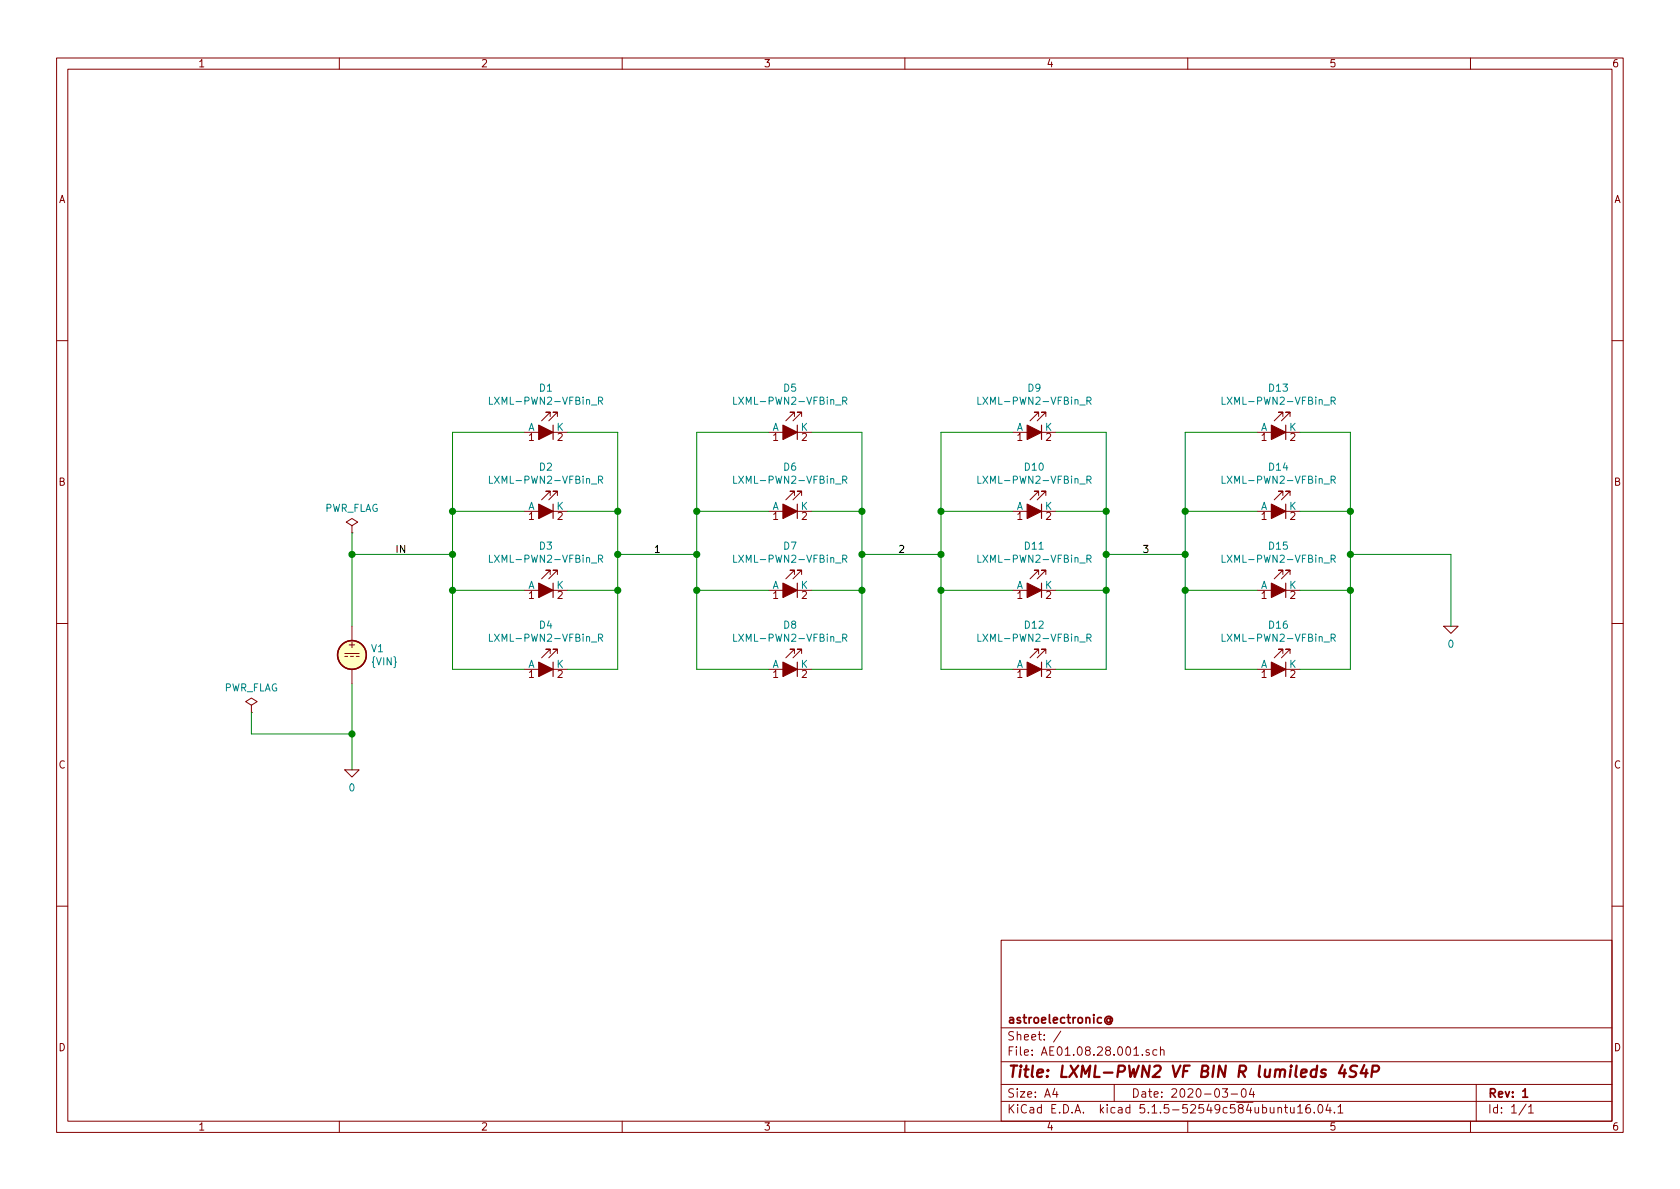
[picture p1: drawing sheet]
EESchema Schematic File Version 4
EELAYER 30 0
EELAYER END
$Descr A4 11693 8268
encoding utf-8
Sheet 1 1
Title "LXML-PWN2 VF BIN R lumileds 4S4P"
Date "2020-03-04"
Rev "1"
Comp "astroelectronic@"
Comment1 ""
Comment2 ""
Comment3 ""
Comment4 ""
$EndDescr
Wire Wire Line
	3150 4650 3150 4100
Wire Wire Line
	3150 4100 3650 4100
Wire Wire Line
	3950 4100 4300 4100
$Comp
L AE01.17.28.000:LXML-PWN2-VFBin_R D3
U 1 1
P 3800 4100
F 0 "D3" V 4105 4100 50  0000 C CNN
F 1 "LXML-PWN2-VFBin_R" V 4014 4100 50  0000 C CNN
F 2 "" H 4000 3950 50  0001 L BNN
F 3 "DS" H 4000 3850 50  0001 L BNN
F 4 "D" H 3800 4100 50  0001 C CNN "Spice_Primitive"
F 5 "LXML-PWN2-VFBin_R" H 3800 4100 50  0001 C CNN "Spice_Model"
F 6 "Y" H 3800 4100 50  0001 C CNN "Spice_Netlist_Enabled"
F 7 "models/LUXEON_Rebel_ES_H_and_5630_diode_models.txt" H 3800 4100 50  0001 C CNN "Spice_Lib_File"
	1    3800 4100
	0    -1   -1   0   
$EndComp
$Comp
L power:PWR_FLAG #FLG01
U 1 1
P 2450 3700
F 0 "#FLG01" H 2450 3775 50  0001 C CNN
F 1 "PWR_FLAG" H 2450 3873 50  0000 C CNN
F 2 "" H 2450 3700 50  0001 C CNN
F 3 "~" H 2450 3700 50  0001 C CNN
	1    2450 3700
	1    0    0    -1  
$EndComp
Wire Wire Line
	2450 3850 2450 3700
$Comp
L power:PWR_FLAG #FLG02
U 1 1
P 1750 4950
F 0 "#FLG02" H 1750 5025 50  0001 C CNN
F 1 "PWR_FLAG" H 1750 5123 50  0000 C CNN
F 2 "" H 1750 4950 50  0001 C CNN
F 3 "~" H 1750 4950 50  0001 C CNN
	1    1750 4950
	1    0    0    -1  
$EndComp
Wire Wire Line
	1750 5100 1750 4950
Wire Wire Line
	2450 5100 1750 5100
$Comp
L pspice:0 #GND01
U 1 1
P 2450 5350
F 0 "#GND01" H 2450 5250 50  0001 C CNN
F 1 "0" H 2450 5227 50  0000 C CNN
F 2 "" H 2450 5350 50  0001 C CNN
F 3 "~" H 2450 5350 50  0001 C CNN
	1    2450 5350
	1    0    0    -1  
$EndComp
$Comp
L Simulation_SPICE:VDC V1
U 1 1
P 2450 4550
F 0 "V1" H 2580 4596 50  0000 L CNN
F 1 "{VIN}" H 2580 4505 50  0000 L CNN
F 2 "" H 2450 4550 50  0001 C CNN
F 3 "~" H 2450 4550 50  0001 C CNN
F 4 "Y" H 2450 4550 50  0001 L CNN "Spice_Netlist_Enabled"
F 5 "V" H 2450 4550 50  0001 L CNN "Spice_Primitive"
	1    2450 4550
	1    0    0    -1  
$EndComp
Wire Wire Line
	3150 4650 3650 4650
Wire Wire Line
	3950 4650 4300 4650
$Comp
L AE01.17.28.000:LXML-PWN2-VFBin_R D4
U 1 1
P 3800 4650
F 0 "D4" V 4105 4650 50  0000 C CNN
F 1 "LXML-PWN2-VFBin_R" V 4014 4650 50  0000 C CNN
F 2 "" H 4000 4500 50  0001 L BNN
F 3 "DS" H 4000 4400 50  0001 L BNN
F 4 "D" H 3800 4650 50  0001 C CNN "Spice_Primitive"
F 5 "LXML-PWN2-VFBin_R" H 3800 4650 50  0001 C CNN "Spice_Model"
F 6 "Y" H 3800 4650 50  0001 C CNN "Spice_Netlist_Enabled"
F 7 "models/LUXEON_Rebel_ES_H_and_5630_diode_models.txt" H 3800 4650 50  0001 C CNN "Spice_Lib_File"
	1    3800 4650
	0    -1   -1   0   
$EndComp
$Comp
L pspice:0 #GND02
U 1 1
P 10100 4350
F 0 "#GND02" H 10100 4250 50  0001 C CNN
F 1 "0" H 10100 4227 50  0000 C CNN
F 2 "" H 10100 4350 50  0001 C CNN
F 3 "~" H 10100 4350 50  0001 C CNN
	1    10100 4350
	1    0    0    -1  
$EndComp
Wire Wire Line
	10100 3850 10100 4350
Wire Wire Line
	9400 3850 10100 3850
Wire Wire Line
	4300 4650 4300 4100
Connection ~ 4300 4100
Wire Wire Line
	3150 3000 3650 3000
Wire Wire Line
	3950 3000 4300 3000
$Comp
L AE01.17.28.000:LXML-PWN2-VFBin_R D1
U 1 1
P 3800 3000
F 0 "D1" V 4105 3000 50  0000 C CNN
F 1 "LXML-PWN2-VFBin_R" V 4014 3000 50  0000 C CNN
F 2 "" H 4000 2850 50  0001 L BNN
F 3 "DS" H 4000 2750 50  0001 L BNN
F 4 "D" H 3800 3000 50  0001 C CNN "Spice_Primitive"
F 5 "LXML-PWN2-VFBin_R" H 3800 3000 50  0001 C CNN "Spice_Model"
F 6 "Y" H 3800 3000 50  0001 C CNN "Spice_Netlist_Enabled"
F 7 "models/LUXEON_Rebel_ES_H_and_5630_diode_models.txt" H 3800 3000 50  0001 C CNN "Spice_Lib_File"
	1    3800 3000
	0    -1   -1   0   
$EndComp
Wire Wire Line
	3150 3550 3650 3550
Wire Wire Line
	3950 3550 4300 3550
$Comp
L AE01.17.28.000:LXML-PWN2-VFBin_R D2
U 1 1
P 3800 3550
F 0 "D2" V 4105 3550 50  0000 C CNN
F 1 "LXML-PWN2-VFBin_R" V 4014 3550 50  0000 C CNN
F 2 "" H 4000 3400 50  0001 L BNN
F 3 "DS" H 4000 3300 50  0001 L BNN
F 4 "D" H 3800 3550 50  0001 C CNN "Spice_Primitive"
F 5 "LXML-PWN2-VFBin_R" H 3800 3550 50  0001 C CNN "Spice_Model"
F 6 "Y" H 3800 3550 50  0001 C CNN "Spice_Netlist_Enabled"
F 7 "models/LUXEON_Rebel_ES_H_and_5630_diode_models.txt" H 3800 3550 50  0001 C CNN "Spice_Lib_File"
	1    3800 3550
	0    -1   -1   0   
$EndComp
Wire Wire Line
	3150 4100 3150 3850
Connection ~ 3150 4100
Connection ~ 3150 3550
Wire Wire Line
	3150 3550 3150 3000
Wire Wire Line
	4300 4100 4300 3850
Connection ~ 4300 3550
Wire Wire Line
	4300 3550 4300 3000
Wire Wire Line
	4850 4100 5350 4100
Wire Wire Line
	5650 4100 6000 4100
$Comp
L AE01.17.28.000:LXML-PWN2-VFBin_R D7
U 1 1
P 5500 4100
F 0 "D7" V 5805 4100 50  0000 C CNN
F 1 "LXML-PWN2-VFBin_R" V 5714 4100 50  0000 C CNN
F 2 "" H 5700 3950 50  0001 L BNN
F 3 "DS" H 5700 3850 50  0001 L BNN
F 4 "D" H 5500 4100 50  0001 C CNN "Spice_Primitive"
F 5 "LXML-PWN2-VFBin_R" H 5500 4100 50  0001 C CNN "Spice_Model"
F 6 "Y" H 5500 4100 50  0001 C CNN "Spice_Netlist_Enabled"
F 7 "models/LUXEON_Rebel_ES_H_and_5630_diode_models.txt" H 5500 4100 50  0001 C CNN "Spice_Lib_File"
	1    5500 4100
	0    -1   -1   0   
$EndComp
Wire Wire Line
	4850 4650 5350 4650
Wire Wire Line
	5650 4650 6000 4650
$Comp
L AE01.17.28.000:LXML-PWN2-VFBin_R D8
U 1 1
P 5500 4650
F 0 "D8" V 5805 4650 50  0000 C CNN
F 1 "LXML-PWN2-VFBin_R" V 5714 4650 50  0000 C CNN
F 2 "" H 5700 4500 50  0001 L BNN
F 3 "DS" H 5700 4400 50  0001 L BNN
F 4 "D" H 5500 4650 50  0001 C CNN "Spice_Primitive"
F 5 "LXML-PWN2-VFBin_R" H 5500 4650 50  0001 C CNN "Spice_Model"
F 6 "Y" H 5500 4650 50  0001 C CNN "Spice_Netlist_Enabled"
F 7 "models/LUXEON_Rebel_ES_H_and_5630_diode_models.txt" H 5500 4650 50  0001 C CNN "Spice_Lib_File"
	1    5500 4650
	0    -1   -1   0   
$EndComp
Wire Wire Line
	6000 4650 6000 4100
Connection ~ 6000 4100
Wire Wire Line
	4850 3000 5350 3000
Wire Wire Line
	5650 3000 6000 3000
$Comp
L AE01.17.28.000:LXML-PWN2-VFBin_R D5
U 1 1
P 5500 3000
F 0 "D5" V 5805 3000 50  0000 C CNN
F 1 "LXML-PWN2-VFBin_R" V 5714 3000 50  0000 C CNN
F 2 "" H 5700 2850 50  0001 L BNN
F 3 "DS" H 5700 2750 50  0001 L BNN
F 4 "D" H 5500 3000 50  0001 C CNN "Spice_Primitive"
F 5 "LXML-PWN2-VFBin_R" H 5500 3000 50  0001 C CNN "Spice_Model"
F 6 "Y" H 5500 3000 50  0001 C CNN "Spice_Netlist_Enabled"
F 7 "models/LUXEON_Rebel_ES_H_and_5630_diode_models.txt" H 5500 3000 50  0001 C CNN "Spice_Lib_File"
	1    5500 3000
	0    -1   -1   0   
$EndComp
Wire Wire Line
	4850 3550 5350 3550
Wire Wire Line
	5650 3550 6000 3550
$Comp
L AE01.17.28.000:LXML-PWN2-VFBin_R D6
U 1 1
P 5500 3550
F 0 "D6" V 5805 3550 50  0000 C CNN
F 1 "LXML-PWN2-VFBin_R" V 5714 3550 50  0000 C CNN
F 2 "" H 5700 3400 50  0001 L BNN
F 3 "DS" H 5700 3300 50  0001 L BNN
F 4 "D" H 5500 3550 50  0001 C CNN "Spice_Primitive"
F 5 "LXML-PWN2-VFBin_R" H 5500 3550 50  0001 C CNN "Spice_Model"
F 6 "Y" H 5500 3550 50  0001 C CNN "Spice_Netlist_Enabled"
F 7 "models/LUXEON_Rebel_ES_H_and_5630_diode_models.txt" H 5500 3550 50  0001 C CNN "Spice_Lib_File"
	1    5500 3550
	0    -1   -1   0   
$EndComp
Connection ~ 6000 3550
Wire Wire Line
	6000 3550 6000 3000
Wire Wire Line
	4850 4650 4850 4100
Connection ~ 4850 3550
Wire Wire Line
	4850 3550 4850 3000
Connection ~ 4850 4100
Wire Wire Line
	4850 4100 4850 3850
Wire Wire Line
	4300 3850 4850 3850
Wire Wire Line
	6550 4100 7050 4100
Wire Wire Line
	7350 4100 7700 4100
$Comp
L AE01.17.28.000:LXML-PWN2-VFBin_R D11
U 1 1
P 7200 4100
F 0 "D11" V 7505 4100 50  0000 C CNN
F 1 "LXML-PWN2-VFBin_R" V 7414 4100 50  0000 C CNN
F 2 "" H 7400 3950 50  0001 L BNN
F 3 "DS" H 7400 3850 50  0001 L BNN
F 4 "D" H 7200 4100 50  0001 C CNN "Spice_Primitive"
F 5 "LXML-PWN2-VFBin_R" H 7200 4100 50  0001 C CNN "Spice_Model"
F 6 "Y" H 7200 4100 50  0001 C CNN "Spice_Netlist_Enabled"
F 7 "models/LUXEON_Rebel_ES_H_and_5630_diode_models.txt" H 7200 4100 50  0001 C CNN "Spice_Lib_File"
	1    7200 4100
	0    -1   -1   0   
$EndComp
Wire Wire Line
	6550 4650 7050 4650
Wire Wire Line
	7350 4650 7700 4650
$Comp
L AE01.17.28.000:LXML-PWN2-VFBin_R D12
U 1 1
P 7200 4650
F 0 "D12" V 7505 4650 50  0000 C CNN
F 1 "LXML-PWN2-VFBin_R" V 7414 4650 50  0000 C CNN
F 2 "" H 7400 4500 50  0001 L BNN
F 3 "DS" H 7400 4400 50  0001 L BNN
F 4 "D" H 7200 4650 50  0001 C CNN "Spice_Primitive"
F 5 "LXML-PWN2-VFBin_R" H 7200 4650 50  0001 C CNN "Spice_Model"
F 6 "Y" H 7200 4650 50  0001 C CNN "Spice_Netlist_Enabled"
F 7 "models/LUXEON_Rebel_ES_H_and_5630_diode_models.txt" H 7200 4650 50  0001 C CNN "Spice_Lib_File"
	1    7200 4650
	0    -1   -1   0   
$EndComp
Wire Wire Line
	7700 4650 7700 4100
Connection ~ 7700 4100
Wire Wire Line
	6550 3000 7050 3000
Wire Wire Line
	7350 3000 7700 3000
$Comp
L AE01.17.28.000:LXML-PWN2-VFBin_R D9
U 1 1
P 7200 3000
F 0 "D9" V 7505 3000 50  0000 C CNN
F 1 "LXML-PWN2-VFBin_R" V 7414 3000 50  0000 C CNN
F 2 "" H 7400 2850 50  0001 L BNN
F 3 "DS" H 7400 2750 50  0001 L BNN
F 4 "D" H 7200 3000 50  0001 C CNN "Spice_Primitive"
F 5 "LXML-PWN2-VFBin_R" H 7200 3000 50  0001 C CNN "Spice_Model"
F 6 "Y" H 7200 3000 50  0001 C CNN "Spice_Netlist_Enabled"
F 7 "models/LUXEON_Rebel_ES_H_and_5630_diode_models.txt" H 7200 3000 50  0001 C CNN "Spice_Lib_File"
	1    7200 3000
	0    -1   -1   0   
$EndComp
Wire Wire Line
	6550 3550 7050 3550
Wire Wire Line
	7350 3550 7700 3550
$Comp
L AE01.17.28.000:LXML-PWN2-VFBin_R D10
U 1 1
P 7200 3550
F 0 "D10" V 7505 3550 50  0000 C CNN
F 1 "LXML-PWN2-VFBin_R" V 7414 3550 50  0000 C CNN
F 2 "" H 7400 3400 50  0001 L BNN
F 3 "DS" H 7400 3300 50  0001 L BNN
F 4 "D" H 7200 3550 50  0001 C CNN "Spice_Primitive"
F 5 "LXML-PWN2-VFBin_R" H 7200 3550 50  0001 C CNN "Spice_Model"
F 6 "Y" H 7200 3550 50  0001 C CNN "Spice_Netlist_Enabled"
F 7 "models/LUXEON_Rebel_ES_H_and_5630_diode_models.txt" H 7200 3550 50  0001 C CNN "Spice_Lib_File"
	1    7200 3550
	0    -1   -1   0   
$EndComp
Wire Wire Line
	7700 4100 7700 3850
Connection ~ 7700 3550
Wire Wire Line
	7700 3550 7700 3000
Wire Wire Line
	6550 4650 6550 4100
Connection ~ 6550 3550
Wire Wire Line
	6550 3550 6550 3000
Connection ~ 6550 4100
Wire Wire Line
	6000 3850 6550 3850
Wire Wire Line
	8250 4100 8750 4100
Wire Wire Line
	9050 4100 9400 4100
$Comp
L AE01.17.28.000:LXML-PWN2-VFBin_R D15
U 1 1
P 8900 4100
F 0 "D15" V 9205 4100 50  0000 C CNN
F 1 "LXML-PWN2-VFBin_R" V 9114 4100 50  0000 C CNN
F 2 "" H 9100 3950 50  0001 L BNN
F 3 "DS" H 9100 3850 50  0001 L BNN
F 4 "D" H 8900 4100 50  0001 C CNN "Spice_Primitive"
F 5 "LXML-PWN2-VFBin_R" H 8900 4100 50  0001 C CNN "Spice_Model"
F 6 "Y" H 8900 4100 50  0001 C CNN "Spice_Netlist_Enabled"
F 7 "models/LUXEON_Rebel_ES_H_and_5630_diode_models.txt" H 8900 4100 50  0001 C CNN "Spice_Lib_File"
	1    8900 4100
	0    -1   -1   0   
$EndComp
Wire Wire Line
	8250 4650 8750 4650
Wire Wire Line
	9050 4650 9400 4650
$Comp
L AE01.17.28.000:LXML-PWN2-VFBin_R D16
U 1 1
P 8900 4650
F 0 "D16" V 9205 4650 50  0000 C CNN
F 1 "LXML-PWN2-VFBin_R" V 9114 4650 50  0000 C CNN
F 2 "" H 9100 4500 50  0001 L BNN
F 3 "DS" H 9100 4400 50  0001 L BNN
F 4 "D" H 8900 4650 50  0001 C CNN "Spice_Primitive"
F 5 "LXML-PWN2-VFBin_R" H 8900 4650 50  0001 C CNN "Spice_Model"
F 6 "Y" H 8900 4650 50  0001 C CNN "Spice_Netlist_Enabled"
F 7 "models/LUXEON_Rebel_ES_H_and_5630_diode_models.txt" H 8900 4650 50  0001 C CNN "Spice_Lib_File"
	1    8900 4650
	0    -1   -1   0   
$EndComp
Wire Wire Line
	9400 4650 9400 4100
Connection ~ 9400 4100
Wire Wire Line
	8250 3000 8750 3000
Wire Wire Line
	9050 3000 9400 3000
$Comp
L AE01.17.28.000:LXML-PWN2-VFBin_R D13
U 1 1
P 8900 3000
F 0 "D13" V 9205 3000 50  0000 C CNN
F 1 "LXML-PWN2-VFBin_R" V 9114 3000 50  0000 C CNN
F 2 "" H 9100 2850 50  0001 L BNN
F 3 "DS" H 9100 2750 50  0001 L BNN
F 4 "D" H 8900 3000 50  0001 C CNN "Spice_Primitive"
F 5 "LXML-PWN2-VFBin_R" H 8900 3000 50  0001 C CNN "Spice_Model"
F 6 "Y" H 8900 3000 50  0001 C CNN "Spice_Netlist_Enabled"
F 7 "models/LUXEON_Rebel_ES_H_and_5630_diode_models.txt" H 8900 3000 50  0001 C CNN "Spice_Lib_File"
	1    8900 3000
	0    -1   -1   0   
$EndComp
Wire Wire Line
	8250 3550 8750 3550
Wire Wire Line
	9050 3550 9400 3550
$Comp
L AE01.17.28.000:LXML-PWN2-VFBin_R D14
U 1 1
P 8900 3550
F 0 "D14" V 9205 3550 50  0000 C CNN
F 1 "LXML-PWN2-VFBin_R" V 9114 3550 50  0000 C CNN
F 2 "" H 9100 3400 50  0001 L BNN
F 3 "DS" H 9100 3300 50  0001 L BNN
F 4 "D" H 8900 3550 50  0001 C CNN "Spice_Primitive"
F 5 "LXML-PWN2-VFBin_R" H 8900 3550 50  0001 C CNN "Spice_Model"
F 6 "Y" H 8900 3550 50  0001 C CNN "Spice_Netlist_Enabled"
F 7 "models/LUXEON_Rebel_ES_H_and_5630_diode_models.txt" H 8900 3550 50  0001 C CNN "Spice_Lib_File"
	1    8900 3550
	0    -1   -1   0   
$EndComp
Wire Wire Line
	9400 4100 9400 3850
Connection ~ 9400 3550
Wire Wire Line
	9400 3550 9400 3000
Wire Wire Line
	8250 4650 8250 4100
Connection ~ 8250 3550
Wire Wire Line
	8250 3550 8250 3000
Connection ~ 8250 4100
Wire Wire Line
	8250 4100 8250 3850
Wire Wire Line
	7700 3850 8250 3850
Text Label 2750 3850 0    50   ~ 0
IN
Text Label 4550 3850 0    50   ~ 0
1
Text Label 6250 3850 0    50   ~ 0
2
Text Label 7950 3850 0    50   ~ 0
3
Connection ~ 9400 3850
Wire Wire Line
	9400 3850 9400 3550
Connection ~ 7700 3850
Wire Wire Line
	7700 3850 7700 3550
Connection ~ 8250 3850
Wire Wire Line
	8250 3850 8250 3550
Connection ~ 6000 3850
Wire Wire Line
	6000 3850 6000 3550
Connection ~ 6550 3850
Wire Wire Line
	6550 3850 6550 3550
Wire Wire Line
	6000 3850 6000 4100
Wire Wire Line
	6550 3850 6550 4100
Connection ~ 4300 3850
Wire Wire Line
	4300 3850 4300 3550
Connection ~ 4850 3850
Wire Wire Line
	4850 3850 4850 3550
Wire Wire Line
	2450 4750 2450 5100
Wire Wire Line
	2450 3850 2450 4350
Wire Wire Line
	2450 3850 3150 3850
Connection ~ 3150 3850
Wire Wire Line
	3150 3850 3150 3550
Connection ~ 2450 3850
Connection ~ 2450 5100
Wire Wire Line
	2450 5100 2450 5350
$EndSCHEMATC
